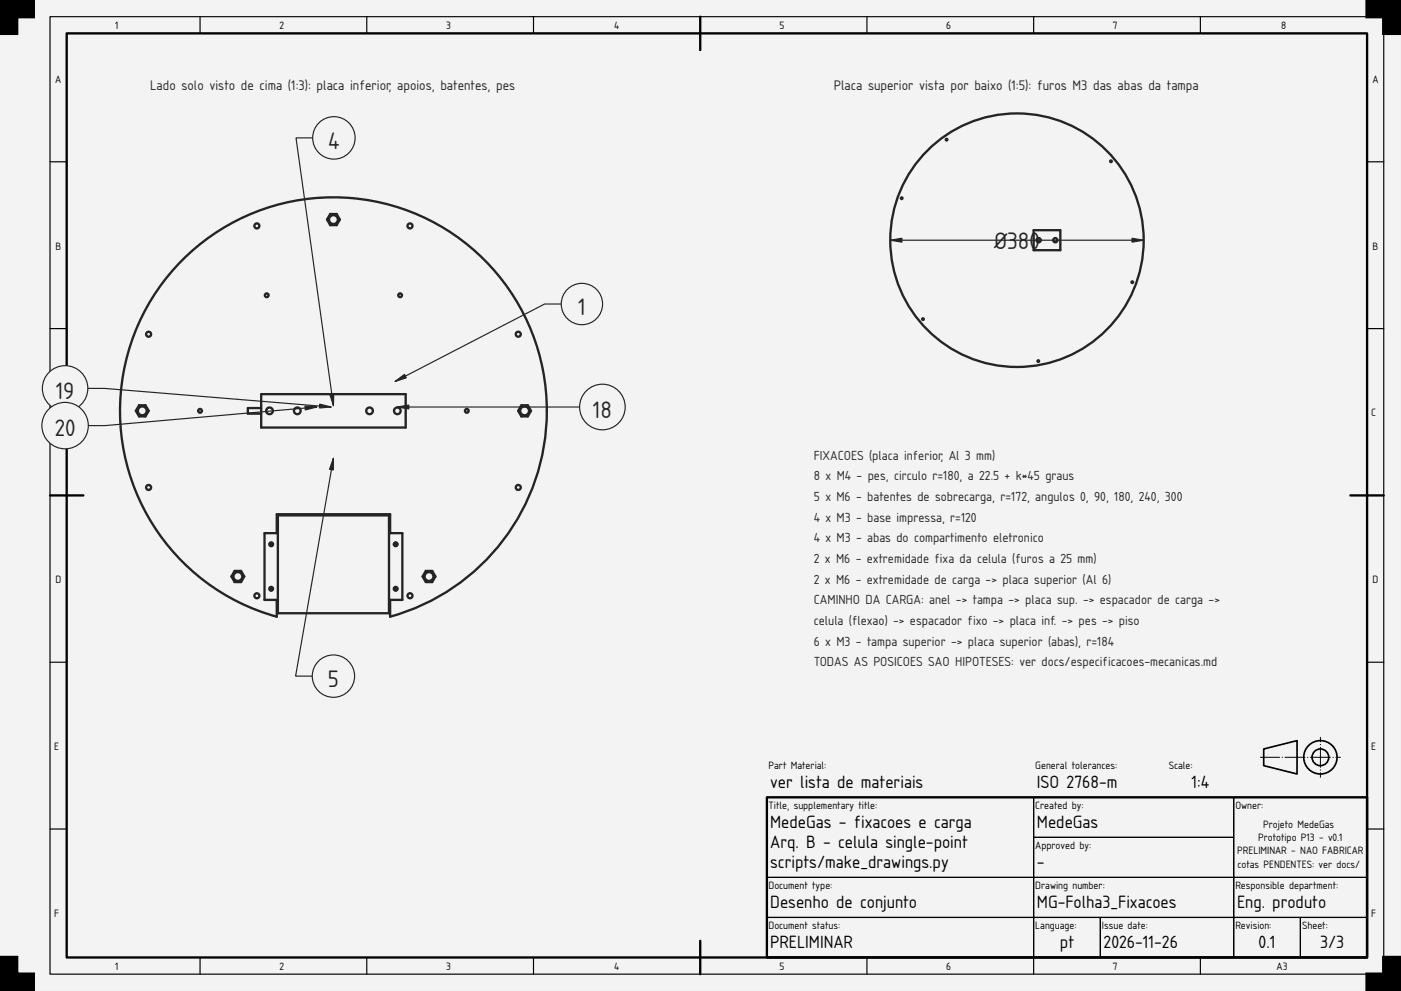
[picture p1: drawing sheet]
<svg xmlns="http://www.w3.org/2000/svg" width="420mm" height="297mm" viewBox="0 0 420 297" stroke-linecap="round" stroke-linejoin="round" font-family="sans-serif">
<path d="M0 0h420v297h-420z" fill-rule="evenodd" fill="#f1f3f5"/>
<g fill="#000">
<path d="M0 0h10v5h-5v5h-5zM410 0h10v10h-5v-5h-5zM0 287h5v5h5v5h-10zM415 287h5v10h-10v-5h5z"/>
<path d="M0 0h420v297h-420zM0 0v297h420v-297z"/>
<path d="M-.1 -.1h10.6v5.6h-5.5v-.5h.5v5.5h-5.6zM0 0h.5v10h-.5v-.5h5v.5h-.5v-5.5h5.5v.5h-.5v-5h.5v.5h-10z"/>
<path d="M410 0h.5v5h-.5v-.5h5.5v5.5h-.5v-.5h5v.5h-.5v-10h.5v.5h-10zM409.5 -.1h10.5v10.6h-5.5v-5.5h.5v.5h-5.5z"/>
<path d="M0 287h.5v10h-.5v-.5h10v.5h-.5v-5h.5v.5h-5.5v-5.5h.5v.5h-5zM-.1 286.5h5.6v5.5h-.5v-.5h5.5v5.5h-10.6z"/>
<path d="M414.5 286.5h5.5v10.5h-10.5v-5.5h5.5v.5h-.5zM415 287h.5v5.5h-5.5v-.5h.5v5h-.5v-.5h10v.5h-.5v-10h.5v.5h-5z"/>
</g>
<path d="M20 10h390v277h-390zM210 5v10M15 148.5h10M405 148.5h10M230 239h180v48h-180zM210 282v10" fill="none" stroke="#000" stroke-width=".7"/>
<g fill="none" stroke="#000" stroke-width=".35">
<path d="M15 5h400v287h-400zM60 5v5M110 5v5M160 5v5M260 5v5M310 5v5M360 5v5M15 48.5h5M410 48.5h5M15 98.5h5M410 98.5h5M15 198.5h5"/>
<path d="M410 198.5h5M230 239h80v24h-80zM310 239h60v12h-60zM370 239h40v24h-40zM15 248.5h5M310 251h60v12h-60zM410 248.5h5M230 263h80v12h-80zM230 275h80v12h-80zM310 263h60v12h-60zM310 275h20v12h-20zM330 275h40v12h-40z"/>
<path d="M370 275h20v12h-20zM370 263h40v12h-40zM390 275h20v12h-20zM60 287v5M110 287v5M160 287v5M260 287v5M310 287v5M360 287v5"/>
</g>
<g fill="none" stroke="#000" stroke-width=".5">
<path d="M379 224.5l10-2.5v10l-10-2.5z"/>
<circle cx="396" cy="227" r="5"/>
<circle cx="396" cy="227" r="2.5"/>
</g>
<path d="M378 227h24" fill="none" stroke="#000" stroke-width=".3" stroke-dasharray="6 .7 .1 .7" stroke-dashoffset=".2"/>
<path d="M396 233v-12" fill="none" stroke="#000" stroke-width=".3" stroke-dasharray="6 .7 .1 .7" stroke-dashoffset="4.6"/>
<g fill="#f1f3f5">
<path d="M55.4 77.3a64 64 0 0 1 100.1 14 64 64 0 0 1-38.5 93.5v-5h-.3v4h-33.4v-4h-.3v5a64 64 0 0 1-27.6-107.5z" fill-rule="evenodd"/>
<path d="M55.4 77.3a64 64 0 0 1 100.1 14 64 64 0 0 1-38.5 93.5v-5h3.7v-20h-3.7v-5.7h-34v5.7h-3.7v20h3.7v5a64 64 0 0 1-27.6-107.5z" fill-rule="evenodd"/>
<path d="M83.3 154.5h33.4v29.3h-33.4z" fill-rule="evenodd"/>
<path d="M78.3 118.1h43.4v10h-43.4v-4.1h-4v-1.7h4z" fill-rule="evenodd"/>
<path d="M78.3 118.1h43.4v10h-43.4z" fill-rule="evenodd"/>
<path d="M79.3 159.8h4v20h-4z" fill-rule="evenodd"/>
<path d="M116.7 159.8h4v20h-4z" fill-rule="evenodd"/>
<path d="M83 154.1h34v5.7h-.3v-5.3h-33.4v5.3h-.3z" fill-rule="evenodd"/>
<path d="M70.4 171.1h1.9l1 1.7-1 1.7h-1.9l-1-1.7z" fill-rule="evenodd"/>
<path d="M41.7 121.5h1.9l1 1.6-1 1.7h-1.9l-1-1.7z" fill-rule="evenodd"/>
<path d="M99 64.1h2l.9 1.7-.9 1.7h-2l-.9-1.7z" fill-rule="evenodd"/>
<path d="M127.7 171.1h1.9l1 1.7-1 1.7h-1.9l-1-1.7z" fill-rule="evenodd"/>
<path d="M156.4 121.5h1.9l1 1.6-1 1.7h-1.9l-1-1.7z" fill-rule="evenodd"/>
<path d="M74.3 122.3h4v1.7h-4z" fill-rule="evenodd"/>
<circle cx="71.3" cy="172.8" r="1.33"/>
<circle cx="128.7" cy="172.8" r="1.33"/>
<circle cx="100" cy="65.8" r="1.33"/>
<circle cx="157.3" cy="123.1" r="1.33"/>
<circle cx="42.7" cy="123.1" r="1.33"/>
<circle cx="110.8" cy="123.1" r="1"/>
<circle cx="80.8" cy="123.1" r="1"/>
<circle cx="89.2" cy="123.1" r="1"/>
<circle cx="119.2" cy="123.1" r="1"/>
<circle cx="155.4" cy="146.1" r=".75"/>
<circle cx="155.4" cy="100.2" r=".75"/>
<circle cx="123" cy="178.6" r=".75"/>
<circle cx="77" cy="178.6" r=".75"/>
<circle cx="77" cy="67.7" r=".75"/>
<circle cx="44.6" cy="146.1" r=".75"/>
<circle cx="44.6" cy="100.2" r=".75"/>
<circle cx="123" cy="67.7" r=".75"/>
<circle cx="118.7" cy="163.1" r=".57"/>
<circle cx="81.3" cy="176.5" r=".57"/>
<circle cx="120" cy="88.5" r=".57"/>
<circle cx="60" cy="123.1" r=".57"/>
<circle cx="81.3" cy="163.1" r=".57"/>
<circle cx="140" cy="123.1" r=".57"/>
<circle cx="80" cy="88.5" r=".57"/>
<circle cx="118.7" cy="176.5" r=".57"/>
<circle cx="81.3" cy="176.5" r=".42"/>
<circle cx="81.3" cy="163.1" r=".42"/>
<circle cx="118.7" cy="163.1" r=".42"/>
<circle cx="118.7" cy="176.5" r=".42"/>
</g>
<g fill="none" stroke="#212529" stroke-width=".7">
<path d="M99 64.1h2l.9 1.7-.9 1.7h-2l-.9-1.7zM78.3 118.1h43.4v10h-43.4zM41.7 121.5h1.9l1 1.6-1 1.7h-1.9l-1-1.7zM78.3 122.3h-4v1.7h4M156.4 121.5h1.9l1 1.6-1 1.7h-1.9l-1-1.7zM83 159.8v-5.7h34v5.7M83.3 154.5h33.4v29.3h-33.4zM83.3 159.8h-4v20h4M116.7 159.8h4v20h-4M70.4 171.1h1.9l1 1.7-1 1.7h-1.9l-1-1.7zM83 179.8v5a64 64 0 0 1-35.3-98.5 64 64 0 0 1 104.6 0 64 64 0 0 1-35.3 98.5v-5M127.7 171.1h1.9l1 1.7-1 1.7h-1.9l-1-1.7z"/>
<circle cx="77" cy="67.7" r=".75"/>
<circle cx="100" cy="65.8" r="1.33"/>
<circle cx="123" cy="67.7" r=".75"/>
<circle cx="80" cy="88.5" r=".57"/>
<circle cx="120" cy="88.5" r=".57"/>
<circle cx="44.6" cy="100.2" r=".75"/>
<circle cx="155.4" cy="100.2" r=".75"/>
<circle cx="42.7" cy="123.1" r="1.33"/>
<circle cx="60" cy="123.1" r=".57"/>
<circle cx="80.8" cy="123.1" r="1"/>
<circle cx="89.2" cy="123.1" r="1"/>
<circle cx="110.8" cy="123.1" r="1"/>
<circle cx="119.2" cy="123.1" r="1"/>
<circle cx="140" cy="123.1" r=".57"/>
<circle cx="157.3" cy="123.1" r="1.33"/>
<circle cx="44.6" cy="146.1" r=".75"/>
<circle cx="155.4" cy="146.1" r=".75"/>
<circle cx="71.3" cy="172.8" r="1.33"/>
<circle cx="77" cy="178.6" r=".75"/>
<circle cx="81.3" cy="163.1" r=".57"/>
<circle cx="81.3" cy="176.5" r=".57"/>
<circle cx="81.3" cy="163.1" r=".42"/>
<circle cx="81.3" cy="176.5" r=".42"/>
<circle cx="118.7" cy="163.1" r=".57"/>
<circle cx="118.7" cy="176.5" r=".57"/>
<circle cx="118.7" cy="176.5" r=".42"/>
<circle cx="118.7" cy="163.1" r=".42"/>
<circle cx="123" cy="178.6" r=".75"/>
<circle cx="128.7" cy="172.8" r="1.33"/>
</g>
<path d="M168.3 91.1h-5l-44.8 23.2" fill="none" stroke="#212529" stroke-width=".35"/>
<path d="M118.5 114.3l2.8-2.1 .5 1.1z" fill="#212529" stroke="#212529" stroke-width=".35"/>
<circle cx="174.5" cy="91.1" r="6.2" fill="#f1f3f5" stroke="#212529" stroke-width=".35"/>
<path d="M93.8 41.3h-5l11.2 80.3" fill="none" stroke="#212529" stroke-width=".35"/>
<path d="M98.9 118.2l1.2-.1-.1 3.5z" fill="#212529" stroke="#212529" stroke-width=".35"/>
<circle cx="100.1" cy="41.3" r="6.4" fill="#f1f3f5" stroke="#212529" stroke-width=".35"/>
<path d="M100 137.3l-11.3 65.4h5" fill="none" stroke="#212529" stroke-width=".35"/>
<path d="M100 137.3v3.6l-1.2-.2z" fill="#212529" stroke="#212529" stroke-width=".35"/>
<circle cx="100" cy="202.7" r="6.3" fill="#f1f3f5" stroke="#212529" stroke-width=".35"/>
<path d="M119.1 122h54.7" fill="none" stroke="#212529" stroke-width=".35"/>
<path d="M119.1 122l3.5-.6v1.2z" fill="#212529" stroke="#212529" stroke-width=".35"/>
<circle cx="180.7" cy="122" r="6.8" fill="#f1f3f5" stroke="#212529" stroke-width=".35"/>
<path d="M26.3 116.4h5l68 5.6" fill="none" stroke="#212529" stroke-width=".35"/>
<path d="M95.9 121.1l3.4 .9-3.5 .3z" fill="#212529" stroke="#212529" stroke-width=".35"/>
<circle cx="19.5" cy="116.4" r="6.8" fill="#f1f3f5" stroke="#212529" stroke-width=".35"/>
<path d="M95 122l-63.5 5.6h-5" fill="none" stroke="#212529" stroke-width=".35"/>
<path d="M91.5 121.7l3.5 .3-3.4 .9z" fill="#212529" stroke="#212529" stroke-width=".35"/>
<circle cx="19.5" cy="127.6" r="7" fill="#f1f3f5" stroke="#212529" stroke-width=".35"/>
<g fill="#f1f3f5">
<path d="M310 69h8v6h-8z" fill-rule="evenodd"/>
<circle cx="305" cy="72" r="38"/>
<circle cx="311.5" cy="72" r=".64"/>
<circle cx="316.5" cy="72" r=".64"/>
<circle cx="283.9" cy="41.9" r=".25"/>
<circle cx="311.4" cy="108.2" r=".25"/>
<circle cx="339.6" cy="84.6" r=".25"/>
<circle cx="333.2" cy="48.3" r=".25"/>
<circle cx="270.4" cy="59.4" r=".25"/>
<circle cx="276.8" cy="95.7" r=".25"/>
</g>
<g fill="none" stroke="#212529" stroke-width=".7">
<path d="M310 69h8v6h-8z"/>
<circle cx="270.4" cy="59.4" r=".25"/>
<circle cx="283.9" cy="41.9" r=".25"/>
<circle cx="333.2" cy="48.3" r=".25"/>
<circle cx="305" cy="72" r="38"/>
<circle cx="311.5" cy="72" r=".64"/>
<circle cx="316.5" cy="72" r=".64"/>
<circle cx="276.8" cy="95.7" r=".25"/>
<circle cx="339.6" cy="84.6" r=".25"/>
<circle cx="311.4" cy="108.2" r=".25"/>
</g>
<path d="M267 72h76" fill="none" stroke="#212529" stroke-width=".35"/>
<g fill="#212529" stroke="#212529" stroke-width=".35">
<path d="M339.5 71.4l3.5 .6-3.5 .6z"/>
<path d="M267 72l3.5-.6v1.2z"/>
</g>
<g font-size="6.7" fill="#212529">
<text x="98.4" y="44.6">4</text>
<text x="298.1" y="74.6">Ø380</text>
<text x="173.4" y="94.3">1</text>
<text x="16.7" y="119.6">19</text>
<text x="177.8" y="125.2">18</text>
<text x="16.4" y="130.8">20</text>
<text x="98.3" y="205.9">5</text>
</g>
<g font-size="5">
<text x="231" y="236.2">ver lista de materiais</text>
<text x="311" y="236.2">ISO 2768-m</text>
<text x="357.3" y="236.2">1:4</text>
<text x="231" y="248.2">MedeGas - fixacoes e carga</text>
<text x="311" y="248.2">MedeGas</text>
<text x="231" y="254.2">Arq. B - celula single-point</text>
<text x="231" y="260.2">scripts/make_drawings.py</text>
<text x="311" y="260.2">-</text>
<text x="231" y="272.2">Desenho de conjunto</text>
<text x="311" y="272.2">MG-Folha3_Fixacoes</text>
<text x="371" y="272.2">Eng. produto</text>
<text x="231" y="284.2">PRELIMINAR</text>
<text x="317.9" y="284.2">pt</text>
<text x="331" y="284.2">2026-11-26</text>
<text x="377.5" y="284.2">0.1</text>
<text x="395.9" y="284.2">3/3</text>
</g>
<g font-size="3.9" fill="#212529">
<text x="45" y="26.9">Lado solo visto de cima (1:3): placa inferior, apoios, batentes, pes</text>
<text x="250.1" y="26.9">Placa superior vista por baixo (1:5): furos M3 das abas da tampa</text>
</g>
<g font-size="3.7" fill="#212529">
<text x="244.1" y="137.8">FIXACOES (placa inferior, Al 3 mm)</text>
<text x="244.1" y="144">8 x M4 - pes, circulo r=180, a 22.5 + k*45 graus</text>
<text x="244.1" y="150.2">5 x M6 - batentes de sobrecarga, r=172, angulos 0, 90, 180, 240, 300</text>
<text x="244.1" y="156.4">4 x M3 - base impressa, r=120</text>
<text x="244.1" y="162.6">4 x M3 - abas do compartimento eletronico</text>
<text x="244.1" y="168.8">2 x M6 - extremidade fixa da celula (furos a 25 mm)</text>
<text x="244.1" y="175">2 x M6 - extremidade de carga -&gt; placa superior (Al 6)</text>
<text x="244.1" y="181.2">CAMINHO DA CARGA: anel -&gt; tampa -&gt; placa sup. -&gt; espacador de carga -&gt;</text>
<text x="244.1" y="187.4">celula (flexao) -&gt; espacador fixo -&gt; placa inf. -&gt; pes -&gt; piso</text>
<text x="244.1" y="193.6">6 x M3 - tampa superior -&gt; placa superior (abas), r=184</text>
<text x="244.1" y="199.8">TODAS AS POSICOES SAO HIPOTESES: ver docs/especificacoes-mecanicas.md</text>
</g>
<g font-size="3">
<text x="34.5" y="8.8">1</text>
<text x="83.8" y="8.8">2</text>
<text x="133.8" y="8.8">3</text>
<text x="184.2" y="8.8">4</text>
<text x="233.8" y="8.8">5</text>
<text x="283.8" y="8.8">6</text>
<text x="333.8" y="8.8">7</text>
<text x="384.2" y="8.8">8</text>
<text x="16.6" y="24.8">A</text>
<text x="411.6" y="24.8">A</text>
<text x="16.6" y="74.8">B</text>
<text x="411.6" y="74.8">B</text>
<text x="411.3" y="124.8">C</text>
<text x="16.6" y="174.8">D</text>
<text x="411.6" y="174.8">D</text>
<text x="16.3" y="224.8">E</text>
<text x="411.3" y="224.8">E</text>
<text x="230.5" y="230.6">Part Material:</text>
<text x="310.5" y="230.6">General tolerances:</text>
<text x="350.5" y="230.6">Scale:</text>
<text x="230.5" y="242.6">Title, supplementary title:</text>
<text x="310.5" y="242.6">Created by:</text>
<text x="370.5" y="242.6">Owner:</text>
<text x="378.8" y="248.1">Projeto MedeGas</text>
<text x="310.5" y="254.6">Approved by:</text>
<text x="371.1" y="256.1">PRELIMINAR - NAO FABRICAR</text>
<text x="377.3" y="252.1">Prototipo P13 - v0.1</text>
<text x="371.1" y="260.1">cotas PENDENTES: ver docs/</text>
<text x="230.5" y="266.6">Document type:</text>
<text x="310.5" y="266.6">Drawing number:</text>
<text x="370.5" y="266.6">Responsible department:</text>
<text x="16.3" y="274.8">F</text>
<text x="411.3" y="274.8">F</text>
<text x="230.5" y="278.6">Document status:</text>
<text x="310.5" y="278.6">Language:</text>
<text x="330.5" y="278.6">Issue date:</text>
<text x="370.5" y="278.6">Revision:</text>
<text x="390.5" y="278.6">Sheet:</text>
<text x="34.5" y="290.8">1</text>
<text x="83.8" y="290.8">2</text>
<text x="133.8" y="290.8">3</text>
<text x="184.2" y="290.8">4</text>
<text x="233.8" y="290.8">5</text>
<text x="283.8" y="290.8">6</text>
<text x="333.8" y="290.8">7</text>
<text x="382.9" y="290.8">A3</text>
</g>
</svg>
